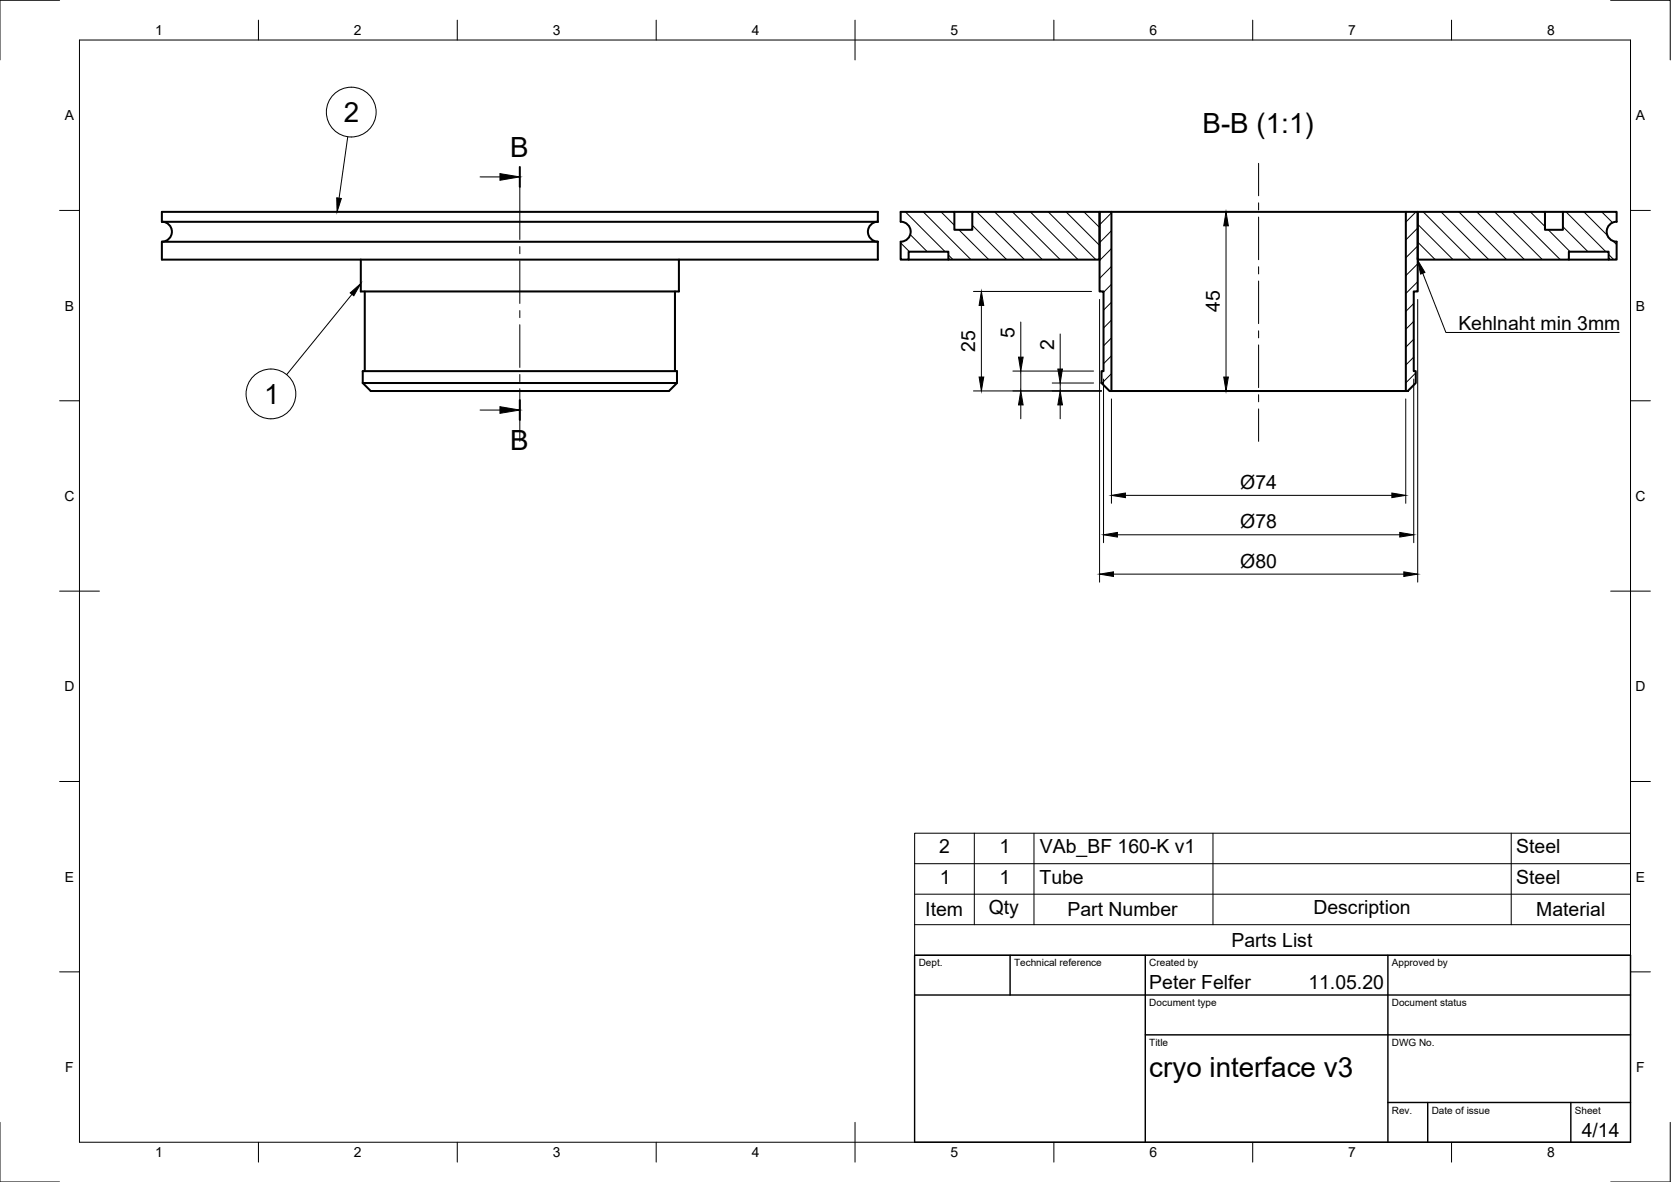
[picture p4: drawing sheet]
<svg xmlns="http://www.w3.org/2000/svg" width="420mm" height="297mm" viewBox="0 0 420 297" stroke-linecap="round" stroke-linejoin="round" font-family="sans-serif">
<!-- layer: Visible -->
<g fill="none" stroke="#000" stroke-width=".51">
<path d="M40.7 53.2h180v2.5h-180zM40.7 55.7a2.51 2.51 0 0 1 2.5 2.5 2.51 2.51 0 0 1-2.5 2.5M220.7 55.7a2.51 2.51 0 0 0-2.5 2.5 2.51 2.51 0 0 0 2.5 2.5M226.5 55.7v-2.5h13.5v4.5h4.5v-4.5h32v12h-38v-1.9h-10v1.9h-2v-4.4M226.5 55.7a2.51 2.51 0 0 1 2.5 2.5 2.51 2.51 0 0 1-2.5 2.5M240 53.2h4.5M276.5 53.2h3v45.1h-.5l-2-2v-3h.5v-20.1h-1zM279.5 53.2h74M353.5 53.2h3v20h-1v20.1h.5v3l-2 2h-.5zM388.5 53.2h4.5M406.5 55.7v-2.5h-13.5v4.5h-4.5v-4.5h-32v12h38v-1.9h10v1.9h2v-4.4M406.5 55.7a2.51 2.51 0 0 0-2.5 2.5 2.51 2.51 0 0 0 2.5 2.5"/>
<path d="M40.7 60.8h180v4.4h-180zM90.7 65.2v8h80v-8M91.7 73.2v20.1M169.7 73.2v20.1M228.5 65.2h10M394.5 65.2h10M91.2 96.3h79M91.2 93.3h79v3l-2 2h-75l-2-2zM279.5 98.3h74"/>
</g>
<!-- layer: TitleBlock -->
<path d="M230 240.1h180v46.9h-180zM230 250h180M254 240.1v9.9M288 240.1v46.9M349 240.1v46.9M288 260.1h122M349 277.1h61M359 277.1v9.9M395 277.1v9.9" fill="none" stroke="#000" stroke-width=".36"/>
<!-- layer: Border -->
<g fill="none" stroke="#000" stroke-width=".25">
<path d="M15 .1h-15v15M20 10.1h390v276.9h-390zM65 5.1v5M115 5.1v5M165 5.1v5M215 5.1v10M265 5.1v5M315 5.1v5M365 5.1v5M405 .1h15v15M15 52.9h5M410 52.9h5"/>
<path d="M15 100.7h5M410 100.7h5M15 148.6h10M405 148.6h10M15 196.4h5M410 196.4h5M15 244.2h5M410 244.2h5M0 282.1v14.9h15M65 287v5M115 287v5M165 287v5"/>
<path d="M215 282.1v9.9M265 287v5M315 287v5M365 287v5M420 282.1v14.9h-15"/>
</g>
<!-- layer: Smart Centers -->
<g fill="none" stroke="#000" stroke-width=".25">
<path d="M130.7 47v13.2M316.5 41v8.2M316.5 51v1.8M316.5 54.6v10.7M130.7 62v1.8M130.7 65.5v10.7M130.7 78v1.8M316.5 67v1.8M316.5 70.6v10.7M130.7 81.6v10.7M130.7 94.1v1.8M130.7 97.7v13.2"/>
<path d="M316.5 83.1v1.8M316.5 86.7v10.7M316.5 99.2v1.8M316.5 102.8v8.1"/>
</g>
<!-- layer: Hatching -->
<g fill="none" stroke="#000" stroke-width=".25">
<path d="M227.6 53.2l10 10.1M228.9 59l4.3 4.3M232.1 53.2l12 12M236.6 53.2l3.4 3.4M241.1 57.7l7.5 7.5M244.5 56.6l8.6 8.6M245.6 53.2l12 12M250.1 53.2l12 12M254.6 53.2l12 12M259.1 53.2l12 12M263.6 53.2l11.9 12M268.1 53.2l8.4 8.5"/>
<path d="M272.5 53.2l4 4M279.5 53.5l-3 3M279.5 58l-3 3M356 53.2l-2.5 2.6M356.5 57.3l-3 3M356.5 56.4l8.9 8.8M357.8 53.2l12 12M362.3 53.2l12 12M366.8 53.2l12 12M371.3 53.2l12 12M375.8 53.2l12 12M380.3 53.2l12 12"/>
<path d="M384.8 53.2l3.7 3.7M389.3 57.7l5.5 5.6M393 56.9l6.3 6.4M393.8 53.2l10 10.1M398.3 53.2l5.8 5.9M402.7 53.2l2.8 2.8M226.5 61.1l2.2 2.2M238.5 64.1l1.1 1.1M279.5 62.5l-3 3M279.5 67l-3 3M279.5 71.4l-2 2.1M279.5 76l-2 1.9"/>
<path d="M355.5 76.3l-2 2M356.5 61.8l-3 3M356.5 66.3l-3 3M356.5 70.8l-3 3M356.5 60.8l4.4 4.4M404.5 64l1.3 1.2M405.6 60.6l.9 .9M279.5 80.4l-2 2M279.5 84.9l-2 2M279.5 89.4l-2 2M279.5 93.9l-2.4 2.4M355.5 80.8l-2 2"/>
<path d="M355.5 85.2l-2 2.1M355.5 89.8l-2 1.9M356 93.7l-2.5 2.5"/>
</g>
<!-- layer: Section Lines -->
<path d="M130.7 42v5M130.7 100.5v5" fill="none" stroke="#000" stroke-width=".51"/>
<path d="M120.7 44.5h5M120.7 103h5" fill="none" stroke="#000" stroke-width=".25"/>
<path d="M125.7 43.6l5 .9-5 .8zM125.7 102.2l5 .8-5 .9z" fill="#000" stroke="#000" stroke-width=".25"/>
<!-- layer: FD_Dimensions -->
<g fill="none" stroke="#000" stroke-width=".25">
<path d="M308.3 56.8v37.9M244.8 73.2h29.7M246.8 76.8v17.9M276.5 75.3v71M356.5 75.3v71M244.8 98.2h32.2M254.7 93.2h20.3M256.7 80.9v8.9M256.7 93.2v5M264.6 96.3h10.4M266.6 83.9v8.8M266.6 96.3v1.9"/>
<path d="M277.5 95.3v41.1M355.5 95.3v41.1M256.7 101.8v3.4M266.6 101.8v3.4M279.5 100.3v26.2M353.5 100.3v26.2M281 134.4h71M283 124.5h67M280 144.3h73"/>
</g>
<g fill="#000" stroke="#000" stroke-width=".25">
<path d="M308.3 53.2l.6 3.6h-1.2zM246.8 73.2l.6 3.6h-1.2zM246.2 94.7h1.2l-.6 3.5zM256.1 89.8h1.2l-.6 3.4zM266 92.7h1.1l-.5 3.6zM307.7 94.7h1.2l-.6 3.5zM256.7 98.2l.6 3.6h-1.2zM266.6 98.2l.5 3.6h-1.1zM277.5 134.4l3.5-.6v1.2zM279.5 124.5l3.5-.6v1.2zM350 123.9l3.5 .6-3.5 .6zM352 133.8l3.5 .6-3.5 .6z"/>
<path d="M276.5 144.3l3.5-.6v1.2zM353 143.7l3.5 .6-3.5 .6z"/>
</g>
<!-- layer: Parts Lists -->
<path d="M230 209.4h180v30.7h-180zM230 217.1h180M245 209.4v23M260 209.4v23M305 209.4v23M380 209.4v23M230 232.4h180M230 224.7h180" fill="none" stroke="#000" stroke-width=".25"/>
<!-- layer: Balloons -->
<g fill="none" stroke="#000" stroke-width=".25">
<path d="M87.4 34.4l-2.1 15.4M88.5 74l-16.4 20.2"/>
<circle cx="88.3" cy="28.2" r="6.3"/>
<circle cx="68.1" cy="99" r="6.3"/>
</g>
<path d="M84.7 49.7l1.1 .2-1 3.3zM88.1 73.6l2.6-2.3-1.7 3z" fill="#000" stroke="#000" stroke-width=".25"/>
<!-- layer: Leaders -->
<path d="M356.5 65.4l1.8 3.1-1.1 .4z" fill="#000" stroke="#000" stroke-width=".25"/>
<path d="M357.7 68.7l5.9 14.9h43.5" fill="none" stroke="#000" stroke-width=".25"/>
<g font-size="7">
<text x="86.4" y="30.7">2</text>
<text x="302.4" y="33.5">B-B (1:1)</text>
<text x="128.3" y="39.5">B</text>
<text x="66.4" y="101.5">1</text>
<text x="128.3" y="113">B</text>
<text x="289" y="270.6">cryo interface v3</text>
</g>
<g font-size="4.9">
<text x="306.7" y="78.4" transform="rotate(-90 306.7 78.4)">45</text>
<text x="366.7" y="82.9">Kehlnaht min 3mm</text>
<text x="245.2" y="88.4" transform="rotate(-90 245.2 88.4)">25</text>
<text x="255.1" y="84.9" transform="rotate(-90 255.1 84.9)">5</text>
<text x="265.1" y="87.9" transform="rotate(-90 265.1 87.9)">2</text>
<text x="311.9" y="122.8">Ø74</text>
<text x="311.8" y="132.7">Ø78</text>
<text x="311.9" y="142.6">Ø80</text>
<text x="236.2" y="214.4">2</text>
<text x="251.3" y="214.4">1</text>
<text x="261.5" y="214.4">VAb_BF 160-K v1</text>
<text x="381.3" y="214.4">Steel</text>
<text x="236.3" y="222.1">1</text>
<text x="251.3" y="222.1">1</text>
<text x="261.4" y="222">Tube</text>
<text x="381.3" y="222.1">Steel</text>
<text x="232.7" y="230.3">Item</text>
<text x="248.6" y="229.8">Qty</text>
<text x="268.4" y="230.3">Part Number</text>
<text x="330.2" y="229.8">Description</text>
<text x="386.3" y="230.3">Material</text>
<text x="309.6" y="237.9">Parts List</text>
<text x="289" y="248.5">Peter Felfer</text>
<text x="329" y="248.5">11.05.20</text>
<text x="397.7" y="285.7">4/14</text>
</g>
<g font-size="3.5">
<text x="39" y="8.8">1</text>
<text x="89" y="8.8">2</text>
<text x="139" y="8.8">3</text>
<text x="189" y="8.8">4</text>
<text x="239" y="8.8">5</text>
<text x="289" y="8.8">6</text>
<text x="339" y="8.8">7</text>
<text x="389" y="8.8">8</text>
<text x="16.3" y="30.2">A</text>
<text x="411.3" y="30.2">A</text>
<text x="16.3" y="78">B</text>
<text x="411.3" y="78">B</text>
<text x="16.2" y="125.9">C</text>
<text x="411.2" y="125.9">C</text>
<text x="16.2" y="173.7">D</text>
<text x="411.2" y="173.7">D</text>
<text x="16.3" y="221.6">E</text>
<text x="411.3" y="221.6">E</text>
<text x="16.4" y="269.4">F</text>
<text x="411.4" y="269.4">F</text>
<text x="39" y="290.8">1</text>
<text x="89" y="290.8">2</text>
<text x="139" y="290.8">3</text>
<text x="189" y="290.8">4</text>
<text x="239" y="290.8">5</text>
<text x="289" y="290.8">6</text>
<text x="339" y="290.8">7</text>
<text x="389" y="290.8">8</text>
</g>
<g font-size="2.5">
<text x="231" y="242.9">Dept.</text>
<text x="255" y="242.9">Technical reference</text>
<text x="289" y="242.9">Created by</text>
<text x="350" y="242.9">Approved by</text>
<text x="289" y="252.8">Document type</text>
<text x="350" y="252.8">Document status</text>
<text x="289" y="262.9">Title</text>
<text x="350" y="262.9">DWG No.</text>
<text x="350" y="279.9">Rev.</text>
<text x="360" y="279.9">Date of issue</text>
<text x="396" y="279.9">Sheet</text>
</g>
</svg>
